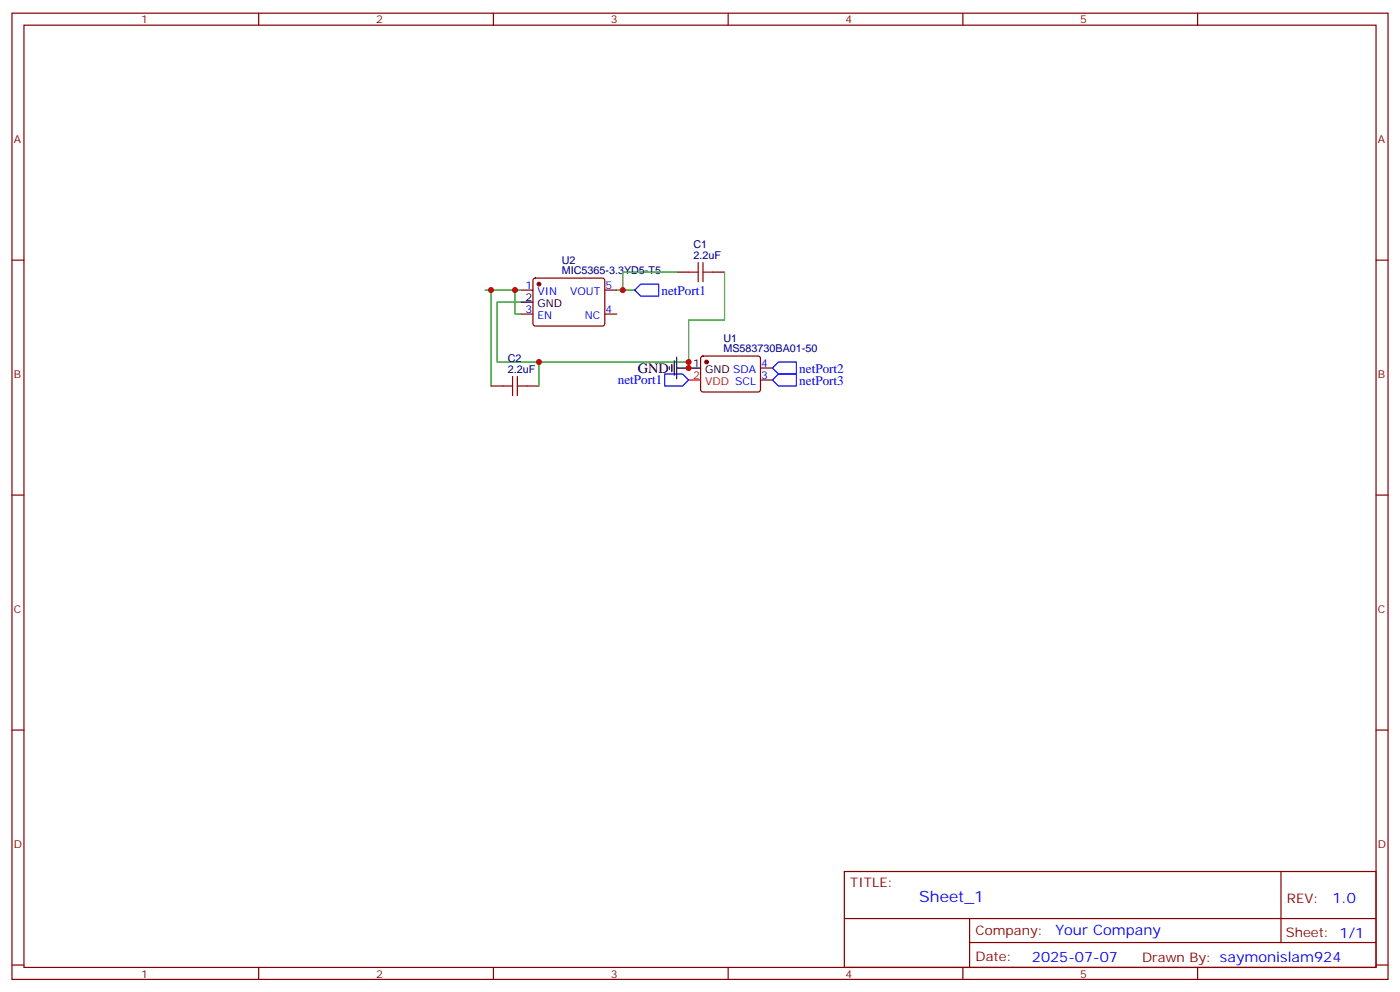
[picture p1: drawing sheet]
<svg xmlns="http://www.w3.org/2000/svg" width="412mm" height="292mm" viewBox="0 0 412 292" stroke-linecap="round" stroke-linejoin="round" font-family="sans-serif">
<g fill="none" stroke="#870000" stroke-width=".35">
<path d="M3.5 3.9h405.4v284.3h-405.4zM7.1 7.4h398.2v277.3h-398.2zM76.2 3.9v3.5M145.3 3.9v3.5M214.5 3.9v3.5M283.6 3.9v3.5M352.8 3.9v3.5M3.5 76.6h3.6M405.3 76.6h3.6M153.5 85.4h3.5M153.5 92.4h3.5M157.2 82.1l.5-.3 20 .1 .5 .6-.1 13-.7 .5-20-.1-.4-.7v-12.7z"/>
<path d="M178.2 85.4h3.5M178.2 92.4h3.5M199.3 80.1h3.5M209.9 80.1h3.5M144.6 113.6h3.6M155.2 113.6h3.5M206.6 105l.5-.2h16.5l.4 .7-.1 9.4-.6 .5-16.5-.1-.4-.6v-9.2zM224 111.8h3.5M224 108.3h3.5M3.5 145.7h3.6M405.3 145.7h3.6M3.5 214.8h3.6"/>
<path d="M405.3 214.8h3.6M248.7 256.5h156.6v28.2h-156.6zM377.3 256.5v20.9M248.7 270.3h156.5M285.6 277.4h119.6M285.6 270.3v14.1M3.5 284h3.6M76.2 284.7v3.5M145.3 284.7v3.5M214.5 284.7v3.5M283.6 284.7v3.5M352.8 284.7v3.5"/>
<path d="M405.3 284h3.6"/>
</g>
<g fill="#870000" stroke="#870000" stroke-width=".35">
<circle cx="208.1" cy="106.5" r=".53"/>
<circle cx="158.7" cy="83.6" r=".53"/>
</g>
<path d="M153.5 88.9h3.5M197.2 107.9v.8M197.9 107.2v2.2M198.6 106.2v4.2M199.3 108.3h7.1M199.3 105.1v6.4" fill="none" stroke="#000" stroke-width=".35"/>
<path d="M202.8 111.8h3.6" fill="none" stroke="#f00" stroke-width=".35"/>
<path d="M187 85.4l1.7-1.8h5.3v3.5h-5.3zM195.8 110.1h5.3l1.7 1.7-1.7 1.8h-5.3zM227.5 108.3l1.8-1.8h5.3v3.6h-5.3zM227.5 111.8l1.8-1.7h5.3v3.5h-5.3z" fill="none" stroke="#00f" stroke-width=".35"/>
<path d="M142.9 85.4h1.7M151.7 85.4h-7.1v28.2M153.5 88.9h-7.1v17.6h56.4M153.5 85.4h-1.8v7h1.8M181.7 85.4h5.3M199.3 80.1h-15.9v5.3M213.4 80.1v14.1h-10.6v14.1M158.7 106.5v7.1" fill="none" stroke="#008700" stroke-width=".35"/>
<path d="M205.7 77.3v5.6M207.1 77.3v5.6M202.8 80.1h2.9M207.1 80.1h2.8M148.2 113.6h2.8M151 110.8v5.6M152.4 113.6h2.8M152.4 110.8v5.6" fill="none" stroke="#a10000" stroke-width=".35"/>
<g fill="#c00">
<circle cx="183.4" cy="85.4" r=".88"/>
<circle cx="202.8" cy="108.3" r=".88"/>
<circle cx="202.8" cy="106.5" r=".88"/>
<circle cx="151.7" cy="85.4" r=".88"/>
<circle cx="158.8" cy="106.5" r=".88"/>
<circle cx="144.6" cy="85.4" r=".88"/>
</g>
<text font-size="4.6" fill="#00f" x="270.8" y="265.5">Sheet_1</text>
<text font-size="4.2" x="187.9" y="109.7">GND</text>
<g font-size="4.2" fill="#00f">
<text x="392.5" y="265.7">1.0</text>
<text x="310.9" y="275.3">Your Company</text>
<text x="304" y="283.1">2025-07-07</text>
</g>
<g font-size="3.9" fill="#00f">
<text x="194.9" y="86.8">netPort1</text>
<text x="182" y="113">netPort1</text>
<text x="235.4" y="109.8">netPort2</text>
<text x="235.4" y="113.3">netPort3</text>
</g>
<g font-size="3.9" fill="#800">
<text x="250.5" y="261.1">TITLE:</text>
<text x="379.1" y="265.7">REV:</text>
<text x="287.4" y="275.3">Company:</text>
<text x="378.7" y="275.9">Sheet: 1/1</text>
<text x="287.4" y="282.9">Date:</text>
<text x="336.4" y="283">Drawn By: saymonislam924</text>
</g>
<g font-size="3.2" fill="#800">
<text x="41.6" y="6.9">1</text>
<text x="110.8" y="6.9">2</text>
<text x="179.9" y="6.9">3</text>
<text x="249.1" y="6.9">4</text>
<text x="318.2" y="6.9">5</text>
<text x="4.1" y="42">A</text>
<text x="405.9" y="42">A</text>
<text x="4.1" y="111.1">B</text>
<text x="405.9" y="111.1">B</text>
<text x="4.1" y="180.3">C</text>
<text x="405.9" y="180.3">C</text>
<text x="4.1" y="249.4">D</text>
<text x="405.9" y="249.4">D</text>
<text x="41.6" y="287.7">1</text>
<text x="110.8" y="287.7">2</text>
<text x="179.9" y="287.7">3</text>
<text x="249.1" y="287.7">4</text>
<text x="318.2" y="287.7">5</text>
</g>
<g font-size="3.2" fill="#000080">
<text x="165.5" y="77.6">U2</text>
<text x="204.3" y="76.2">2.2uF</text>
<text x="204.3" y="73.1">C1</text>
<text x="165.5" y="80.7">MIC5365-3.3YD5-T5</text>
<text x="213.1" y="100.5">U1</text>
<text x="149.6" y="106.6">C2</text>
<text x="213.1" y="103.7">MS583730BA01-50</text>
<text x="149.6" y="109.7">2.2uF</text>
</g>
<g font-size="3.2">
<text x="154.8" y="88.5">2</text>
<text x="158.3" y="90.3">GND</text>
<text x="204.2" y="107.9">1</text>
<text x="207.7" y="109.7">GND SDA</text>
</g>
<g font-size="3.2" fill="#00f">
<text x="154.8" y="85">1</text>
<text x="158.3" y="86.8">VIN</text>
<text x="167.9" y="86.8">VOUT</text>
<text x="178.3" y="85">5</text>
<text x="154.8" y="92.1">3</text>
<text x="158.3" y="93.8">EN</text>
<text x="172.3" y="93.8">NC</text>
<text x="178.3" y="92.1">4</text>
<text x="224.2" y="107.9">4</text>
<text x="224.2" y="111.5">3</text>
</g>
<g font-size="3.2" fill="#f00">
<text x="204.2" y="111.5">2</text>
<text x="207.7" y="113.2">VDD SCL</text>
</g>
</svg>
